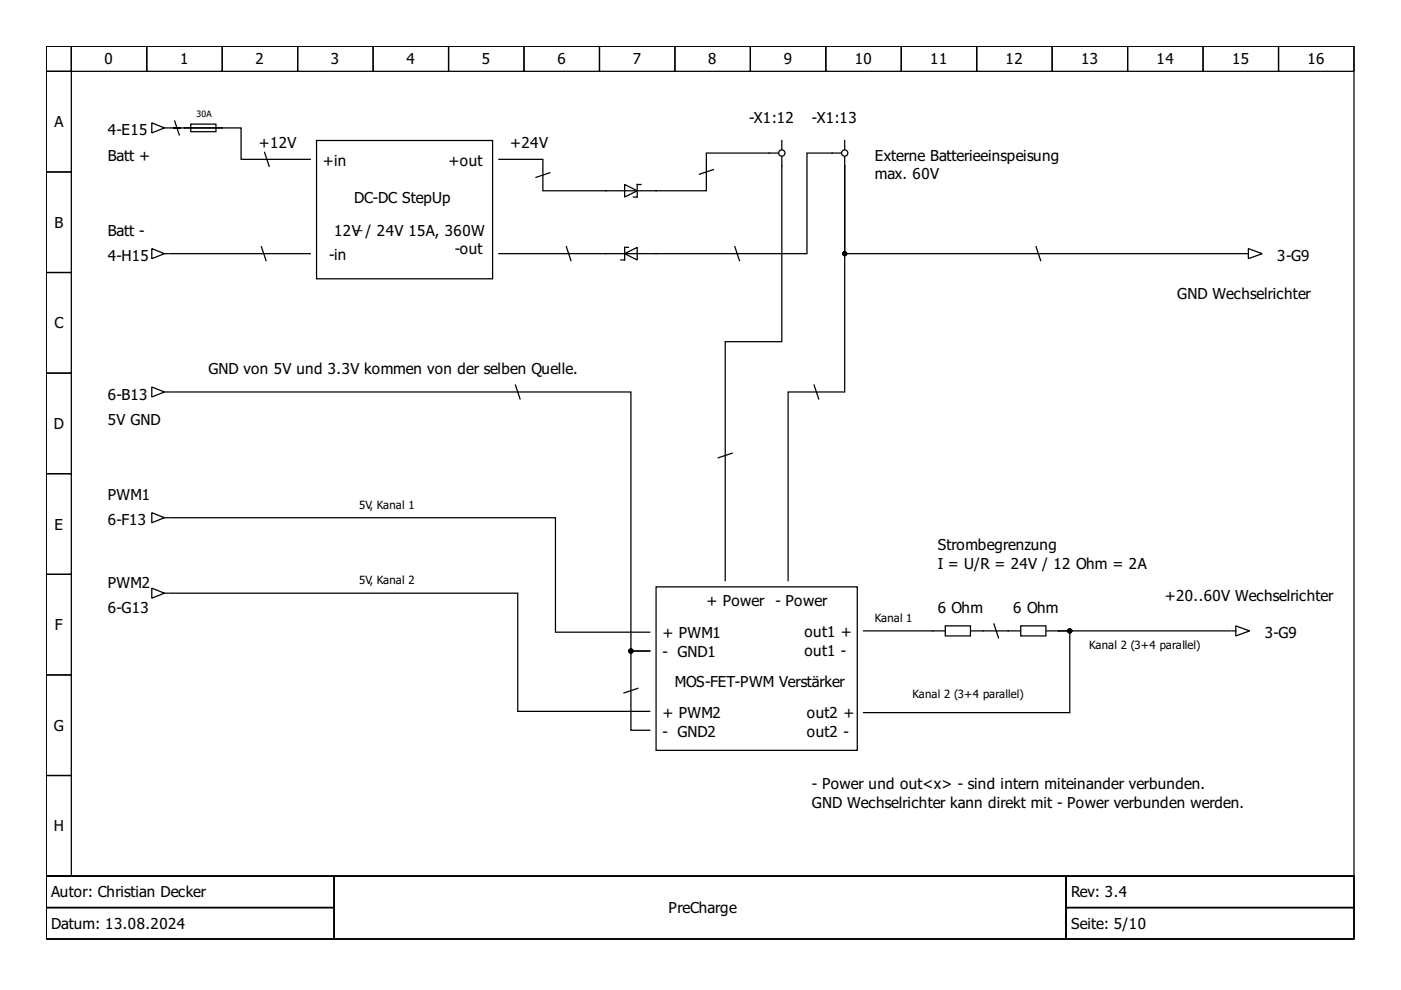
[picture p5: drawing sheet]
<svg xmlns="http://www.w3.org/2000/svg" width="297mm" height="210mm" viewBox="0 0 297 210" stroke-linecap="round" stroke-linejoin="round" font-family="sans-serif">
<g fill="none" stroke="#000" stroke-width=".27">
<path d="M9.8 9.8h277.3v176h-277.3zM9.8 9.8h5.3v5.3h-5.3zM9.8 15.1h5.3v21.4h-5.3zM15.1 9.8h16v5.3h-16zM31.1 9.8h16v5.3h-16zM47.1 9.8h16v5.3h-16zM63.1 9.8h16v5.3h-16zM79.1 9.8h16v5.3h-16zM95.1 9.8h16v5.3h-16zM111.1 9.8h16v5.3h-16zM127.1 9.8h16v5.3h-16zM143.1 9.8h16v5.3h-16z"/>
<path d="M159.1 9.8h16v5.3h-16zM175.1 9.8h16v5.3h-16zM191.1 9.8h16v5.3h-16zM207.1 9.8h16v5.3h-16zM223.1 9.8h16v5.3h-16zM239.1 9.8h16v5.3h-16zM255.1 9.8h16v5.3h-16zM271.1 9.8h16v5.3h-16zM9.8 36.5h5.3v21.3h-5.3zM67.1 29.8h37.3v29.3h-37.3zM9.8 57.8h5.3v21.3h-5.3zM9.8 79.1h5.3v21.3h-5.3z"/>
<path d="M9.8 100.4h5.3v21.4h-5.3zM9.8 121.8h5.3v21.3h-5.3zM139.1 124.4h42.7v34.7h-42.7zM197.8 133.8h10.6M9.8 143.1h5.3v21.3h-5.3zM9.8 164.4h5.3v21.4h-5.3zM9.8 185.8h277.3v13.3h-277.3zM9.8 185.8h61v6.6h-61zM9.8 192.4h61v6.7h-61zM70.8 185.8h155.2v13.3h-155.2zM226 185.8h61.1v6.6h-61.1zM226 192.4h61.1v6.7h-61.1z"/>
</g>
<path d="M200.4 132.7h5.4v2.1h-5.4z" fill-rule="evenodd" fill="#fff" stroke="#000" stroke-width=".27"/>
<g fill="none" stroke="#000" stroke-width=".27">
<path d="M32.2 26.1l2.7 1-2.7 1.1zM34.9 27.1h.8M32.2 52.7l2.7 1.1-2.7 1zM34.9 53.8h.8M263.9 53.8h.8M264.7 52.7l2.9 1.1-2.9 1zM32.2 82l2.7 1.1-2.7 1.1zM34.9 83.1h.8M32.2 108.7l2.7 1.1-2.7 1zM34.9 109.8h.8M32.2 124.7l2.7 1.1-2.7 1zM34.9 125.8h.8"/>
<path d="M213.8 133.8h10.6M261.2 133.8h.8M262 132.7l2.9 1.1-2.9 1z"/>
</g>
<path d="M216.4 132.7h5.3v2.1h-5.3z" fill-rule="evenodd" fill="#fff" stroke="#000" stroke-width=".27"/>
<g fill="none" stroke="#000" stroke-width=".27">
<path d="M163.1 32.5h1.9M165.8 29.8v1.9M165.8 33.3v1.8M176.4 32.5h1.9M179.1 29.8v1.9M179.1 33.3v1.8"/>
<circle cx="165.8" cy="32.5" r=".67"/>
<circle cx="179.1" cy="32.5" r=".67"/>
</g>
<path d="M132.4 39.1l2.7 1.4-2.7 1.3z" fill="#fff" stroke="#000" stroke-width=".27"/>
<path d="M135.9 39.1h-.8v2.7h-.8M128.4 40.5h10.7" fill="none" stroke="#000" stroke-width=".27"/>
<path d="M132.4 53.8l2.7-1.4v2.7z" fill="#fff" stroke="#000" stroke-width=".27"/>
<g fill="none" stroke="#000" stroke-width=".27">
<path d="M35.9 27.1h15.2v6.7h14.7M37 25.5l1.1 3.2M40.5 26.3h5.3v1.6h-5.3zM56 32.2l1.1 3.2M105.8 33.8h9.3v6.7h13.3M116.7 36.6l-3.2 1.1M151.4 35.9l-3.2 1.1M163.1 32.5h-13.3v8h-10.7M165.8 35.1v37.3h-12v50.7M176.4 32.5h-5.3v21.3h-65.3M35.9 53.8h29.9M55.4 52.2l1 3.2"/>
<path d="M120 52.2l1.1 3.2M133.2 52.4h-.8v2.7h-.8M155.8 52.2l1 3.2M219.6 52.2l1.1 3.2M263.6 53.8h-84.5v-18.7v48h-12v40M35.9 83.1h97.9v54.9h4h-4v16.8h4M109.2 81.5l1.1 3.2M155.4 96l-3.2 1.1M172.6 81.5l1 3.2M35.9 109.8h81.9v24.2h20M35.9 125.8h73.9v25h28M183.1 133.8h14.7"/>
<path d="M208.4 133.8h5.4M210.7 132.2l1.1 3.2M260.9 133.8h-36.5h2.4v17.3h-43.7M135.4 145.9l-3.2 1.1"/>
</g>
<g fill="#000" stroke="#000" stroke-width=".27">
<circle cx="179.1" cy="53.8" r=".4"/>
<circle cx="133.8" cy="138" r=".4"/>
<circle cx="226.8" cy="133.8" r=".4"/>
</g>
<g font-size="3.2">
<text x="22.2" y="13.7">0</text>
<text x="38.2" y="13.7">1</text>
<text x="54.2" y="13.7">2</text>
<text x="70.2" y="13.7">3</text>
<text x="86.2" y="13.7">4</text>
<text x="102.2" y="13.7">5</text>
<text x="118.2" y="13.7">6</text>
<text x="134.2" y="13.7">7</text>
<text x="150.2" y="13.7">8</text>
<text x="166.2" y="13.7">9</text>
<text x="181.2" y="13.7">10</text>
<text x="197.2" y="13.7">11</text>
<text x="213.2" y="13.7">12</text>
<text x="229.2" y="13.7">13</text>
<text x="245.2" y="13.7">14</text>
<text x="261.2" y="13.7">15</text>
<text x="277.2" y="13.7">16</text>
<text x="11.5" y="27">A</text>
<text x="22.9" y="28.7">4-E15</text>
<text x="158.8" y="26.1">-X1:12</text>
<text x="172.2" y="26.1">-X1:13</text>
<text x="22.9" y="34.1">Batt +</text>
<text x="54.8" y="31.4">+12V</text>
<text x="68.4" y="35.1">+in</text>
<text x="95.1" y="35.1">+out</text>
<text x="108.2" y="31.4">+24V</text>
<text x="185.5" y="34.1">Externe Batterieeinspeisung</text>
<text x="185.5" y="38.1">max. 60V</text>
<text x="75.1" y="43.1">DC-DC StepUp</text>
<text x="11.5" y="48.3">B</text>
<text x="22.9" y="50">Batt -</text>
<text x="70.8" y="50">12V / 24V 15A, 360W</text>
<text x="75.1" y="48.4">_</text>
<text x="96.4" y="53.8">-out</text>
<text x="22.9" y="55.4">4-H15</text>
<text x="69.8" y="55.1">-in</text>
<text x="270.8" y="55.4">3-G9</text>
<text x="249.6" y="63.4">GND Wechselrichter</text>
<text x="11.5" y="69.6">C</text>
<text x="44.2" y="79.4">GND von 5V und 3.3V kommen von der selben Quelle.</text>
<text x="22.9" y="84.7">6-B13</text>
<text x="11.4" y="91">D</text>
<text x="22.9" y="90">5V GND</text>
<text x="22.9" y="106">PWM1</text>
<text x="11.5" y="112.3">E</text>
<text x="22.9" y="111.4">6-F13</text>
<text x="198.8" y="116.7">Strombegrenzung</text>
<text x="22.9" y="124.7">PWM2</text>
<text x="198.8" y="120.7">I = U/R = 24V / 12 Ohm = 2A</text>
<text x="22.9" y="130">6-G13</text>
<text x="149.8" y="128.4">+ Power</text>
<text x="164.4" y="128.4">- Power</text>
<text x="198.8" y="130">6 Ohm</text>
<text x="214.8" y="130">6 Ohm</text>
<text x="246.9" y="127.4">+20..60V Wechselrichter</text>
<text x="11.7" y="133.6">F</text>
<text x="140.4" y="135.4">+ PWM1</text>
<text x="170.6" y="135.1">out1 +</text>
<text x="268.1" y="135.4">3-G9</text>
<text x="140.4" y="139.4">- GND1</text>
<text x="170.6" y="139.1">out1 -</text>
<text x="143.1" y="145.8">MOS-FET-PWM Verstärker</text>
<text x="11.4" y="155">G</text>
<text x="140.4" y="152.2">+ PWM2</text>
<text x="171.1" y="152.2">out2 +</text>
<text x="140.4" y="156.2">- GND2</text>
<text x="171.1" y="156.2">out2 -</text>
<text x="172.2" y="167.4">- Power und out&lt;x&gt; - sind intern miteinander verbunden.</text>
<text x="172.2" y="171.4">GND Wechselrichter kann direkt mit - Power verbunden werden.</text>
<text x="11.4" y="176.3">H</text>
<text x="10.9" y="190.3">Autor: Christian Decker</text>
<text x="227.1" y="190.3">Rev: 3.4</text>
<text x="10.9" y="197">Datum: 13.08.2024</text>
<text x="141.8" y="193.6">PreCharge</text>
<text x="227.1" y="197">Seite: 5/10</text>
</g>
<g font-size="2.4">
<text x="76.2" y="107.9">5V, Kanal 1</text>
<text x="76.2" y="123.9">5V, Kanal 2</text>
<text x="185.5" y="131.9">Kanal 1</text>
<text x="230.9" y="137.5">Kanal 2 (3+4 parallel)</text>
<text x="193.5" y="147.9">Kanal 2 (3+4 parallel)</text>
</g>
<text font-size="1.9" x="41.7" y="24.7">30A</text>
</svg>
